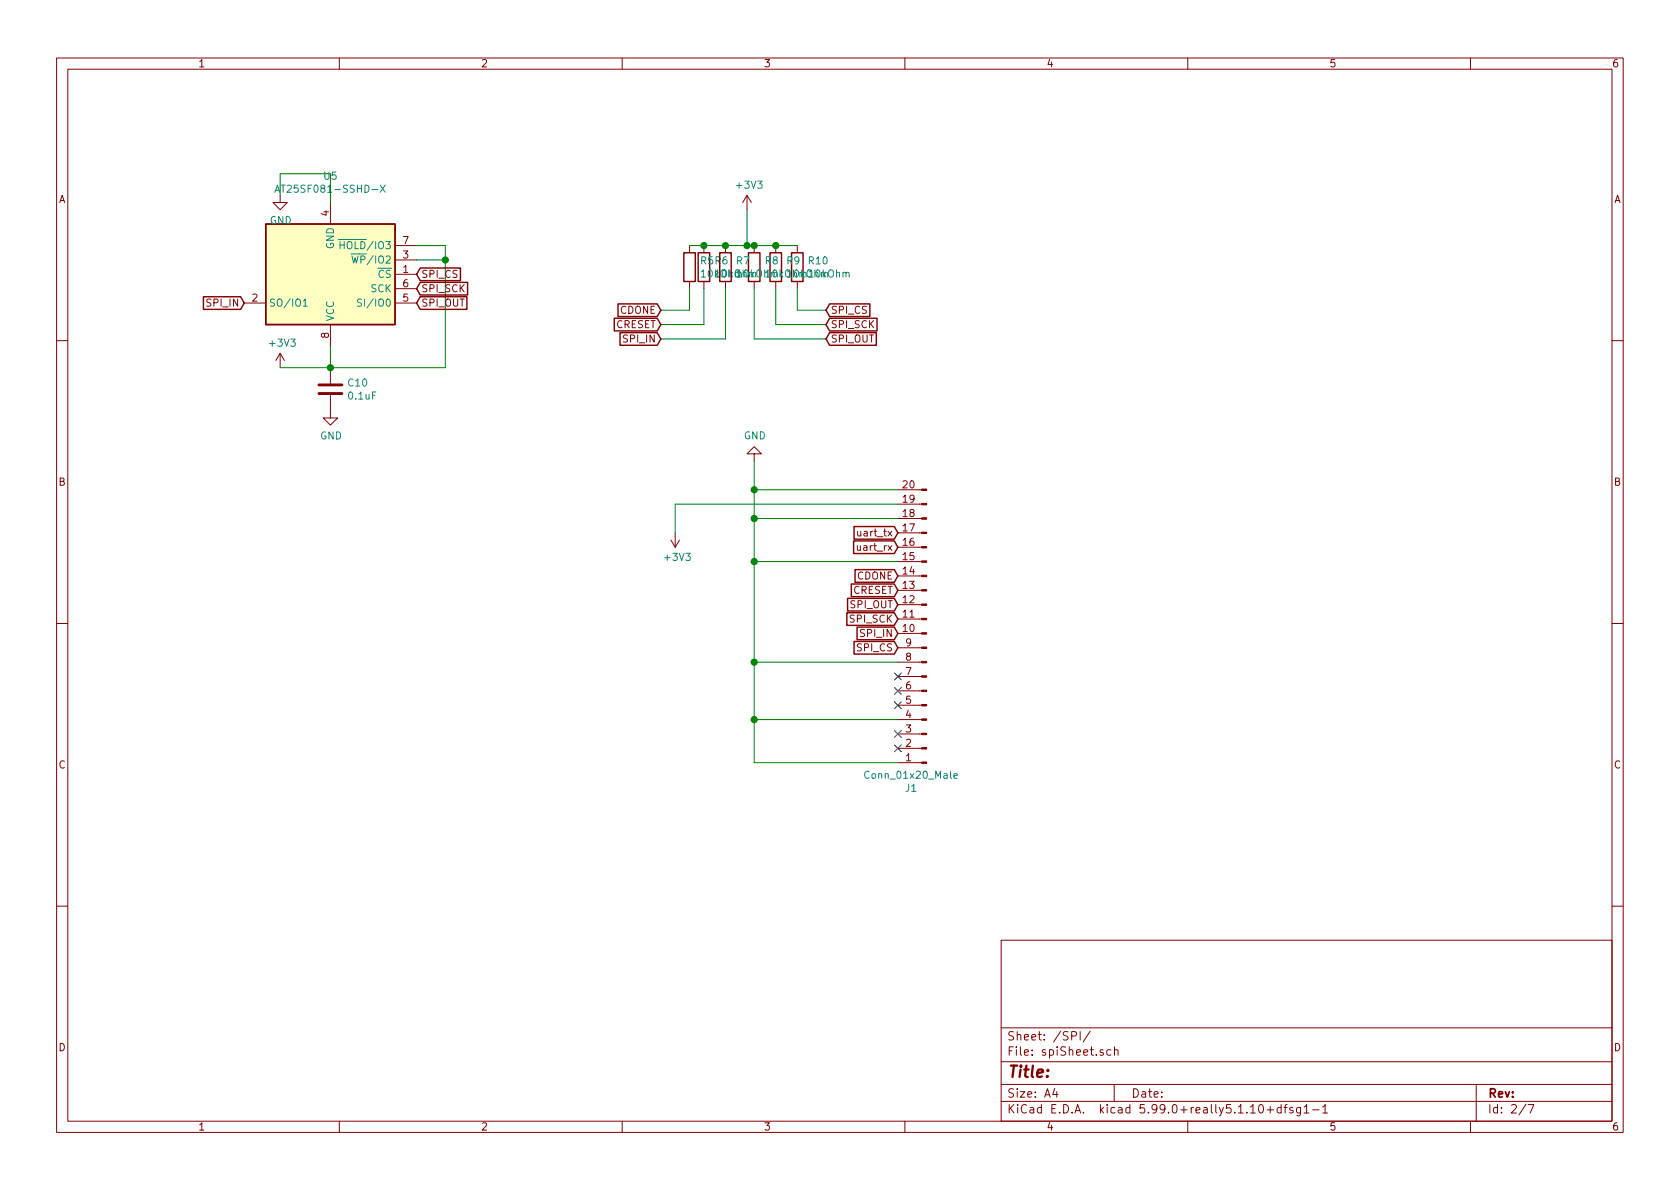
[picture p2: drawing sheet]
<svg xmlns="http://www.w3.org/2000/svg" width="297mm" height="210mm" viewBox="0 0 297 210" stroke-linecap="round" stroke-linejoin="round" font-family="sans-serif">
<g fill="none" stroke="#840000" stroke-width=".18">
<path d="M10 10.3h277v189.9h-277zM12 12.2h273v186.1h-273zM60 10.3v1.9M110 10.3v1.9M160 10.3v1.9M210 10.3v1.9M260 10.3v1.9M49.5 34.5v1.3h1.3l-1.3 1.3-1.2-1.3h1.2M58.4 35.8v3.8M132.1 34.5l-.8 1.3M132.1 34.5v2.6M132.1 34.5l.7 1.3"/>
<path d="M43.2 53.6h3.8M58.4 57.4v3.8M69.8 48.5h3.9M69.8 53.6h3.9M69.8 46h3.9M69.8 51h3.9M69.8 43.4h3.9M121.9 43.4v1.3M121.9 49.8v1.2M124.5 43.4v1.3M124.5 49.8v1.2M128.3 43.4v1.3"/>
<path d="M128.3 49.8v1.2M133.3 43.4v1.3M133.3 49.8v1.2M137.2 43.4v1.3M137.2 49.8v1.2M141 43.4v1.3M141 49.8v1.2M10 60.2h2M49.5 62.5l-.7 1.2M49.5 62.5v2.5M49.5 62.5l.8 1.2M58.4 69.8v4.1h1.3l-1.3 1.3-1.3-1.3h1.3"/>
<path d="M58.4 65v2.8M285 60.2h2M118.6 95.5l.8 1.3M119.4 94.2v2.6M120.1 95.5l-.7 1.3M133.3 80.3h-1.2l1.2-1.3 1.3 1.3h-1.3v1.2M158.7 86.6h4.3M158.7 89.1h4.3M158.7 91.7h4.3M158.7 94.2h4.3M158.7 96.8h4.3M158.7 99.3h4.3"/>
<path d="M10 110.3h2M158.7 101.8h4.3M158.7 104.4h4.3M158.7 106.9h4.3M158.7 109.5h4.3M158.7 112h4.3M158.7 114.5h4.3M158.7 117.1h4.3M158.7 119.6h4.3M285 110.3h2M158.7 122.2h4.3M158.7 124.7h4.3"/>
<path d="M158.7 127.2h4.3M158.7 129.8h4.3M158.7 132.3h4.3M158.7 134.9h4.3M10 160.2h2M177 166.3h108v32h-108zM285 160.2h2M60 198.3v1.9M110 198.3v1.9M160 198.3v1.9M177 194.8h108M177 191.8h108"/>
<path d="M177 187.8h108M177 181.8h108M186.5 192.5l-.4 1h1M186.8 193v1M189.5 183.2l.7-.1 .1-.2v-.3l-.2-.2h-.6v1.5M191 182.4v1.5M192.8 182.3l-1.3 2M195 185.7l-.3-.1-.2 .2 .1 .2 .4 .2v.3h-.5M196.4 185.7l-.4-.1-.3 .3 .1 .6 .2 .1 .4-.1M197 191.8v3M197.1 185.7l.2-.1 .3 .1 .1 .9M197.1 185.1v1.5"/>
<path d="M210 198.3v1.9M222.7 195.5l.2-.2a.8 .8 0 0 1 .5 .8 .8 .8 0 0 1-.5 .7l-.2-.1-.2-.4zM224 196.3h1.2M224.6 195.7v1.1M226.5 195.9l-.4-.1-.3 .3 .1 .6 .2 .1 .4-.1M226.5 195.3v1.5M227 195.8h.6M227.6 195.3l-.4 .2v1.3M228.6 195.9a.37 .37 0 0 0-.6 .1l.1 .3 .5 .1 .1 .1-.3 .3-.4-.1M229.9 195.8v1.2l-.2 .3h-.4M229.9 195.9l-.4-.1-.3 .3 .1 .6 .2 .1 .4-.1M230.6 195.8l.4-.5v1.5"/>
<path d="M230.6 196.8h.8M232.1 196.3h1.1M233.9 195.8l.4-.5v1.5M233.9 196.8h.8M260 198.3v1.9M261 191.8v6.5M269.8 195.2l-1.2 2M270.2 195.3h1l-.6 1.5"/>
</g>
<path d="M56.4 69.6h4.1M56.4 68.1h4.1" fill="none" stroke="#840000" stroke-width=".51"/>
<path d="M47 39.6h22.8v17.8h-22.8z" fill="#ffffc2" stroke="#ffffc2" stroke-width=".18"/>
<g fill="none" stroke="#840000" stroke-width=".25">
<path d="M47 39.6h22.8v17.8h-22.8zM36 52.5h6.5l.7 1.1-.7 1.1h-6.5zM74.3 52.5h8.2v2.2h-8.2l-.6-1.1zM74.3 49.9h8.4v2.3h-8.4l-.6-1.2zM74.3 47.4h7.1v2.2h-7.1l-.6-1.1zM108.6 56.3h7.6l.6 1.1-.6 1.1h-7.6zM109.3 53.7h6.9l.6 1.2-.6 1.1h-6.9zM109.6 58.8h6.6l.6 1.1-.6 1.2h-6.6zM120.9 44.7h2v5.1h-2zM123.4 44.7h2.1v5.1h-2.1zM127.3 44.7h2v5.1h-2zM132.3 44.7h2.1v5.1h-2.1z"/>
<path d="M136.1 44.7h2.1v5.1h-2.1zM140 44.7h2v5.1h-2zM146.7 53.7h7.1v2.3h-7.1l-.7-1.1zM146.7 58.8h8.2v2.3h-8.2l-.7-1.2zM146.7 56.3h8.4v2.2h-8.4l-.7-1.1zM150.9 95.7h7.2l.6 1.1-.6 1.1h-7.2zM151 93.1h7.1l.6 1.1-.6 1.1h-7.1zM149.7 108.4h8.4l.6 1.1-.6 1.1h-8.4zM149.9 105.8h8.2l.6 1.1-.6 1.1h-8.2zM150.5 103.3h7.6l.6 1.1-.6 1.1h-7.6zM151 113.4h7.1l.6 1.1-.6 1.2h-7.1zM151.2 100.7h6.9l.6 1.1-.6 1.2h-6.9z"/>
<path d="M151.5 110.9h6.6l.6 1.1-.6 1.1h-6.6z"/>
</g>
<g fill="none" stroke="#008484" stroke-width=".18">
<path d="M48.6 34l.4-1.3 .5 1.3M48.7 33.6h.7M67.2 32.7l.9 1.3M68.1 32.7l-.9 1.3M53.6 53.2l.4-.3v1.2M53.6 54.1h.7M59.8 42.4h1.3M60.1 42.7v1.3M60.1 43.3h.8M62.1 44.9h1.4M62.2 45.3l.3 1.2 .3-.9 .2 .9 .3-1.2M63.9 53l-.5-.1-.2 .2 .1 .3 .6 .3v.3l-.2 .1h-.5"/>
<path d="M124 48.1l.4-.4v1.3M124 49h.7M125.3 47.8l.2-.1a.69 .69 0 0 1 .5 .7 .69 .69 0 0 1-.5 .6l-.2-.1-.1-.4zM133.9 47.9a.45 .45 0 0 1 .7 0 .88 .88 0 0 1-.3 1.1l-.3-.1a1.07 1.07 0 0 1-.1-1zM168.7 137.2l.6-.1-.1-.3h-.4l-.1 .2v.6h.5"/>
</g>
<g fill="#840000" stroke="#840000" stroke-width=".18">
<path d="M163 86.5h.8v.2h-.8z"/>
<path d="M163 89h.8v.3h-.8z"/>
<path d="M163 91.6h.8v.2h-.8z"/>
<path d="M163 94.1h.8v.3h-.8z"/>
<path d="M163 96.6h.8v.3h-.8z"/>
<path d="M163 99.2h.8v.2h-.8z"/>
<path d="M163 101.7h.8v.3h-.8z"/>
<path d="M163 104.3h.8v.2h-.8z"/>
<path d="M163 106.8h.8v.3h-.8z"/>
<path d="M163 109.3h.8v.3h-.8z"/>
<path d="M163 111.9h.8v.2h-.8z"/>
<path d="M163 114.4h.8v.3h-.8z"/>
<path d="M163 117h.8v.2h-.8z"/>
<path d="M163 119.5h.8v.3h-.8z"/>
<path d="M163 122h.8v.3h-.8z"/>
<path d="M163 124.6h.8v.2h-.8z"/>
<path d="M163 127.1h.8v.3h-.8z"/>
<path d="M163 129.7h.8v.2h-.8z"/>
<path d="M163 132.2h.8v.3h-.8z"/>
<path d="M163 134.7h.8v.3h-.8z"/>
</g>
<g fill="none" stroke="#008400" stroke-width=".18">
<path d="M49.5 34.5v-3.8h8.9v5.1M132.1 37.1v6.3M73.7 43.4h5v21.6h-29.2M73.7 46h5M121.9 51v3.9h-5.1M121.9 43.4h19.1M124.5 51v6.4h-7.7M128.3 51v8.9h-11.5M133.3 51v8.9h12.7M137.2 51v6.4h8.8M141 51v3.9h5M58.4 61.2v3.8"/>
<path d="M133.3 81.5v53.4h25.4M133.3 91.7h25.4M133.3 99.3h25.4M133.3 86.6h25.4M158.7 89.1h-39.3v5.1M133.3 117.1h25.4M133.3 127.2h25.4"/>
</g>
<g fill="#008400" stroke="#008400" stroke-width=".25">
<circle cx="58.4" cy="65" r=".51"/>
<circle cx="133.4" cy="99.3" r=".51"/>
<circle cx="132.1" cy="43.4" r=".51"/>
<circle cx="133.4" cy="117.1" r=".51"/>
<circle cx="133.4" cy="127.2" r=".51"/>
<circle cx="78.7" cy="46" r=".51"/>
<circle cx="133.4" cy="91.7" r=".51"/>
<circle cx="133.4" cy="86.6" r=".51"/>
<circle cx="124.5" cy="43.4" r=".51"/>
<circle cx="128.3" cy="43.4" r=".51"/>
<circle cx="133.4" cy="43.4" r=".51"/>
<circle cx="137.2" cy="43.4" r=".51"/>
</g>
<path d="M158.1 119l1.3 1.2M159.4 119l-1.3 1.2M158.1 124.1l1.3 1.2M158.1 121.6l1.3 1.2M158.1 129.2l1.3 1.2M158.1 131.7l1.3 1.2M159.4 124.1l-1.3 1.2M159.4 121.6l-1.3 1.2M159.4 129.2l-1.3 1.2M159.4 131.7l-1.3 1.2" fill="none" stroke="#000084" stroke-width=".18"/>
<text font-size="2.8" fill="#840000" x="178" y="190.5">Title:</text>
<g font-size="2.1" fill="#840000">
<text x="178" y="184">Sheet: /SPI/</text>
<text x="178" y="186.7">File: spiSheet.sch</text>
<text x="178" y="196.9">KiCad E.D.A. kicad 5.99.0+really5.1.10+dfsg1-1</text>
<text x="178" y="194.1">Size: A4</text>
<text x="200" y="194.1">Date:</text>
<text x="263" y="194.1">Rev:</text>
<text x="263" y="196.9">Id: 2/7</text>
</g>
<g font-size="1.8" fill="#840000">
<text x="35" y="11.9">1</text>
<text x="85" y="11.9">2</text>
<text x="135" y="11.9">3</text>
<text x="185" y="11.9">4</text>
<text x="235" y="11.9">5</text>
<text x="285" y="11.9">6</text>
<text x="10.4" y="35.9">A</text>
<text x="285.4" y="35.9">A</text>
<text x="58.2" y="38.2" transform="rotate(-90 58.2 38.2)">4</text>
<text x="71.3" y="45.7">3</text>
<text x="71.3" y="43.2">7</text>
<text x="44.6" y="53.3">2</text>
<text x="71.3" y="48.3">1</text>
<text x="71.3" y="53.3">5</text>
<text x="71.3" y="50.8">6</text>
<text x="74.4" y="51.7">SPI_SCK</text>
<text x="74.4" y="49.1">SPI_CS</text>
<text x="36.8" y="54.2">SPI_IN</text>
<text x="58.2" y="59.8" transform="rotate(-90 58.2 59.8)">8</text>
<text x="74.4" y="54.2">SPI_OUT</text>
<text x="108.9" y="58">CRESET</text>
<text x="109.7" y="55.5">CDONE</text>
<text x="146.8" y="55.5">SPI_CS</text>
<text x="146.8" y="58">SPI_SCK</text>
<text x="110.4" y="60.6">SPI_IN</text>
<text x="146.8" y="60.6">SPI_OUT</text>
<text x="10.4" y="85.9">B</text>
<text x="159.7" y="88.9">19</text>
<text x="159.7" y="86.4">20</text>
<text x="285.4" y="85.9">B</text>
<text x="152.1" y="94.9">uart_tx</text>
<text x="159.7" y="94">17</text>
<text x="159.7" y="91.4">18</text>
<text x="152" y="97.4">uart_rx</text>
<text x="159.7" y="101.6">14</text>
<text x="159.7" y="99.1">15</text>
<text x="159.7" y="96.5">16</text>
<text x="150.4" y="107.6">SPI_OUT</text>
<text x="150.8" y="105">CRESET</text>
<text x="151.6" y="102.5">CDONE</text>
<text x="159.7" y="106.7">12</text>
<text x="159.7" y="104.1">13</text>
<text x="150.4" y="110.1">SPI_SCK</text>
<text x="152.3" y="112.6">SPI_IN</text>
<text x="159.7" y="111.8">10</text>
<text x="159.7" y="109.2">11</text>
<text x="151.7" y="115.2">SPI_CS</text>
<text x="160.2" y="119.4">7</text>
<text x="160.2" y="116.8">8</text>
<text x="160.2" y="114.3">9</text>
<text x="160.2" y="124.5">5</text>
<text x="160.2" y="121.9">6</text>
<text x="160.2" y="129.5">3</text>
<text x="160.2" y="127">4</text>
<text x="10.4" y="135.9">C</text>
<text x="160.2" y="134.6">1</text>
<text x="160.2" y="132.1">2</text>
<text x="285.4" y="135.9">C</text>
<text x="10.4" y="185.9">D</text>
<text x="285.4" y="185.9">D</text>
<text x="35" y="199.9">1</text>
<text x="85" y="199.9">2</text>
<text x="135" y="199.9">3</text>
<text x="185" y="199.9">4</text>
<text x="235" y="199.9">5</text>
<text x="285" y="199.9">6</text>
</g>
<g font-size="1.8" fill="#008484">
<text x="50" y="34.1">AT25SF081-SSHD-X</text>
<text x="57.3" y="31.8">U5</text>
<text x="130.4" y="33.4">+3V3</text>
<text x="47.7" y="39.6">GND</text>
<text x="59.1" y="44.1" transform="rotate(-90 59.1 44.1)">GND</text>
<text x="61" y="44.1">HOLD/IO3</text>
<text x="63.1" y="46.6">WP/IO2</text>
<text x="123.9" y="46.8">R5R6</text>
<text x="130.3" y="46.8">R7</text>
<text x="135.3" y="46.8">R8</text>
<text x="139.1" y="46.8">R9</text>
<text x="143" y="46.8">R10</text>
<text x="65.6" y="51.7">SCK</text>
<text x="66.9" y="49.1">CS</text>
<text x="126.6" y="49.1">10kOhm</text>
<text x="135.5" y="49.1">10kOhm</text>
<text x="139.3" y="49.1">10kOhm</text>
<text x="143.2" y="49.1">10kOhm</text>
<text x="47.5" y="54.2">SO/IO1</text>
<text x="59.1" y="56.9" transform="rotate(-90 59.1 56.9)">VCC</text>
<text x="64.3" y="54.2">SI/IO0</text>
<text x="47.8" y="61.3">+3V3</text>
<text x="61.6" y="68.3">C10</text>
<text x="61.7" y="70.7">0.1uF</text>
<text x="56.6" y="77.7">GND</text>
<text x="131.5" y="77.7">GND</text>
<text x="117.7" y="99.2">+3V3</text>
<text x="153.4" y="137.7">Conn_01x20_Male</text>
<text x="160.1" y="140">J1</text>
</g>
</svg>
